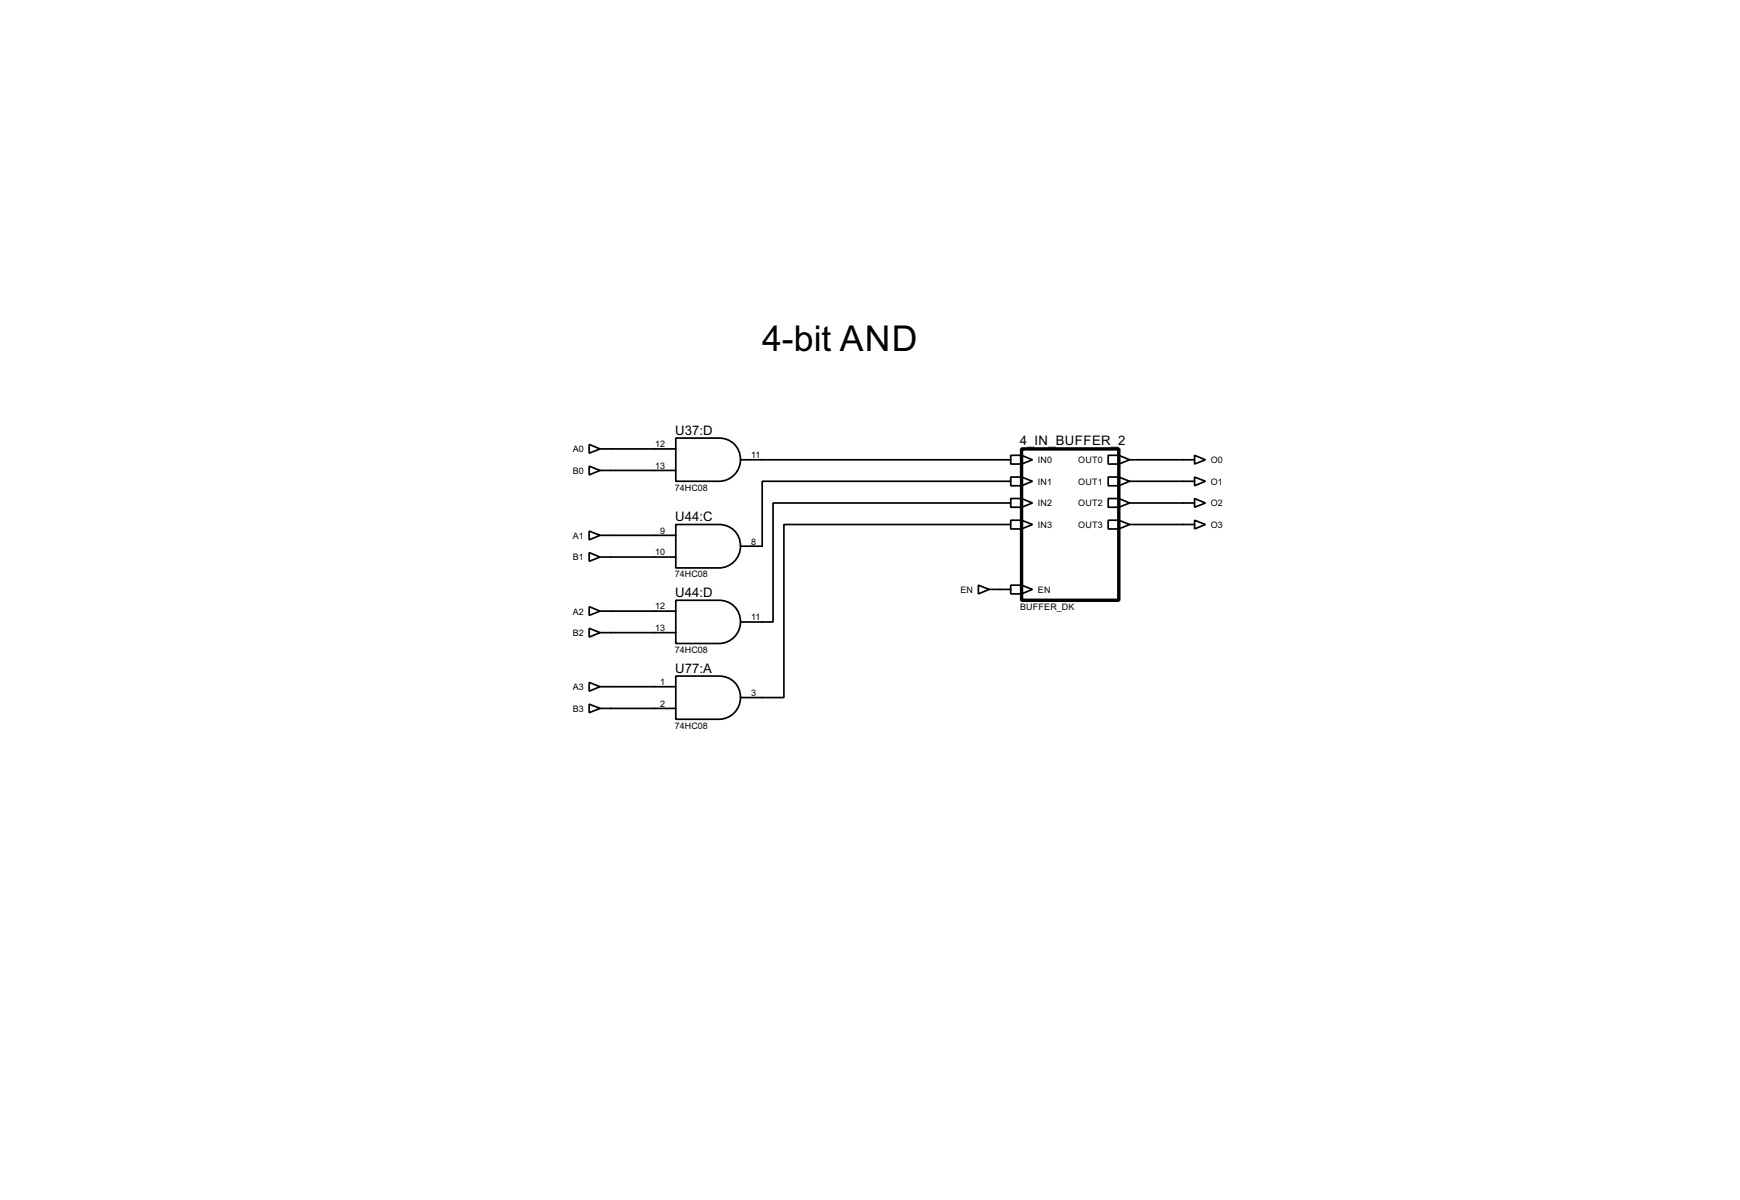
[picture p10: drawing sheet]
<svg xmlns="http://www.w3.org/2000/svg" width="409mm" height="282mm" viewBox="0 0 409 282" stroke-linecap="round" stroke-linejoin="round" font-family="sans-serif">
<g fill="none" stroke="#000" stroke-width=".4">
<path d="M138.5 104.4l2.5 1.1-2.5 1zM138.5 109.5l2.5 1-2.5 1.1zM141 105.5h17.8M141 110.5h17.8M158.8 102.9h10.2a5.1 5.1 0 0 1 5 5.1 5.1 5.1 0 0 1-5 5.1h-10.2zM174 108h63.5M237.5 107h2.6l2.5 1-2.5 1h-2.6zM237.5 112.1h2.6l2.5 1-2.5 1h-2.6zM237.5 117.1h2.6l2.5 1.1-2.5 1h-2.6zM237.5 113.1h-58.4v15.2h-5.1M237.5 118.2h-55.8v27.9h-7.7M240.1 107v2"/>
<path d="M240.1 112.1v2M240.1 117.1v2.1M260.4 107h2.5l2.6 1-2.6 1h-2.5zM260.4 112.1h2.5l2.6 1-2.6 1h-2.5zM260.4 117.1h2.5l2.6 1.1-2.6 1h-2.5zM262.9 107v2M262.9 112.1v2M262.9 117.1v2.1M265.5 108h15.2M265.5 113.1h15.2M265.5 118.2h15.2M280.7 107l2.6 1-2.6 1z"/>
<path d="M280.7 112.1l2.6 1-2.6 1zM280.7 117.1l2.6 1.1-2.6 1zM138.5 124.8l2.5 1-2.5 1zM138.5 129.8l2.5 1.1-2.5 1zM141 125.8h17.8M141 130.9h17.8M158.8 123.2h10.2a5.1 5.1 0 0 1 5 5.1 5.1 5.1 0 0 1-5 5.1h-10.2zM229.9 137.5l2.6 1-2.6 1zM232.5 138.5h5M237.5 122.2h2.6l2.5 1-2.5 1.1h-2.6zM237.5 137.5h2.6l2.5 1-2.5 1h-2.6zM237.5 123.2h-53.3v40.7h-10.2"/>
<path d="M240.1 122.2v2.1M240.1 137.5v2M260.4 122.2h2.5l2.6 1-2.6 1.1h-2.5zM262.9 122.2v2.1M265.5 123.2h15.2M280.7 122.2l2.6 1-2.6 1.1zM138.5 142.5l2.5 1.1-2.5 1zM138.5 147.6l2.5 1-2.5 1.1zM141 143.6h17.8M141 148.6h17.8M158.8 141h10.2a5.1 5.1 0 0 1 5 5.1 5.1 5.1 0 0 1-5 5.1h-10.2zM158.8 158.8h10.2a5.1 5.1 0 0 1 5 5.1 5.1 5.1 0 0 1-5 5.1h-10.2z"/>
<path d="M138.5 160.3l2.5 1-2.5 1.1zM138.5 165.4l2.5 1-2.5 1zM141 161.3h17.8M141 166.4h17.8"/>
</g>
<path d="M240.1 105.5h22.8v35.5h-22.8z" fill="none" stroke="#000" stroke-width=".8"/>
<text font-size="9.4" x="179.1" y="82.5">4-bit AND</text>
<g font-size="3.5">
<text x="158.7" y="102.1">U37:D</text>
<text x="239.7" y="104.5">4_IN_BUFFER_2</text>
<text x="158.7" y="122.4">U44:C</text>
<text x="158.7" y="140.2">U44:D</text>
<text x="158.7" y="158">U77:A</text>
</g>
<g font-size="2.4">
<text x="134.6" y="106.3">A0</text>
<text x="154" y="105.1">12</text>
<text x="176.6" y="107.6">11</text>
<text x="134.6" y="111.3">B0</text>
<text x="154" y="110.1">13</text>
<text x="243.9" y="108.8">IN0</text>
<text x="243.9" y="113.9">IN1</text>
<text x="253.4" y="108.8">OUT0</text>
<text x="253.4" y="113.9">OUT1</text>
<text x="284.5" y="108.8">O0</text>
<text x="284.5" y="113.9">O1</text>
<text x="158.6" y="115.3">74HC08</text>
<text x="243.9" y="119">IN2</text>
<text x="253.4" y="119">OUT2</text>
<text x="284.5" y="119">O2</text>
<text x="155.1" y="125.4">9</text>
<text x="243.9" y="124">IN3</text>
<text x="253.4" y="124">OUT3</text>
<text x="284.5" y="124">O3</text>
<text x="134.6" y="126.6">A1</text>
<text x="134.6" y="131.7">B1</text>
<text x="154" y="130.5">10</text>
<text x="176.6" y="127.9">8</text>
<text x="158.6" y="135.6">74HC08</text>
<text x="154" y="143.2">12</text>
<text x="225.7" y="139.3">EN</text>
<text x="239.7" y="143.4">BUFFER_DK</text>
<text x="243.9" y="139.3">EN</text>
<text x="134.6" y="144.4">A2</text>
<text x="134.6" y="149.4">B2</text>
<text x="154" y="148.2">13</text>
<text x="176.6" y="145.7">11</text>
<text x="158.6" y="153.4">74HC08</text>
<text x="155.1" y="160.9">1</text>
<text x="134.6" y="162.1">A3</text>
<text x="134.6" y="167.2">B3</text>
<text x="155.1" y="166">2</text>
<text x="176.6" y="163.5">3</text>
<text x="158.6" y="171.2">74HC08</text>
</g>
</svg>
